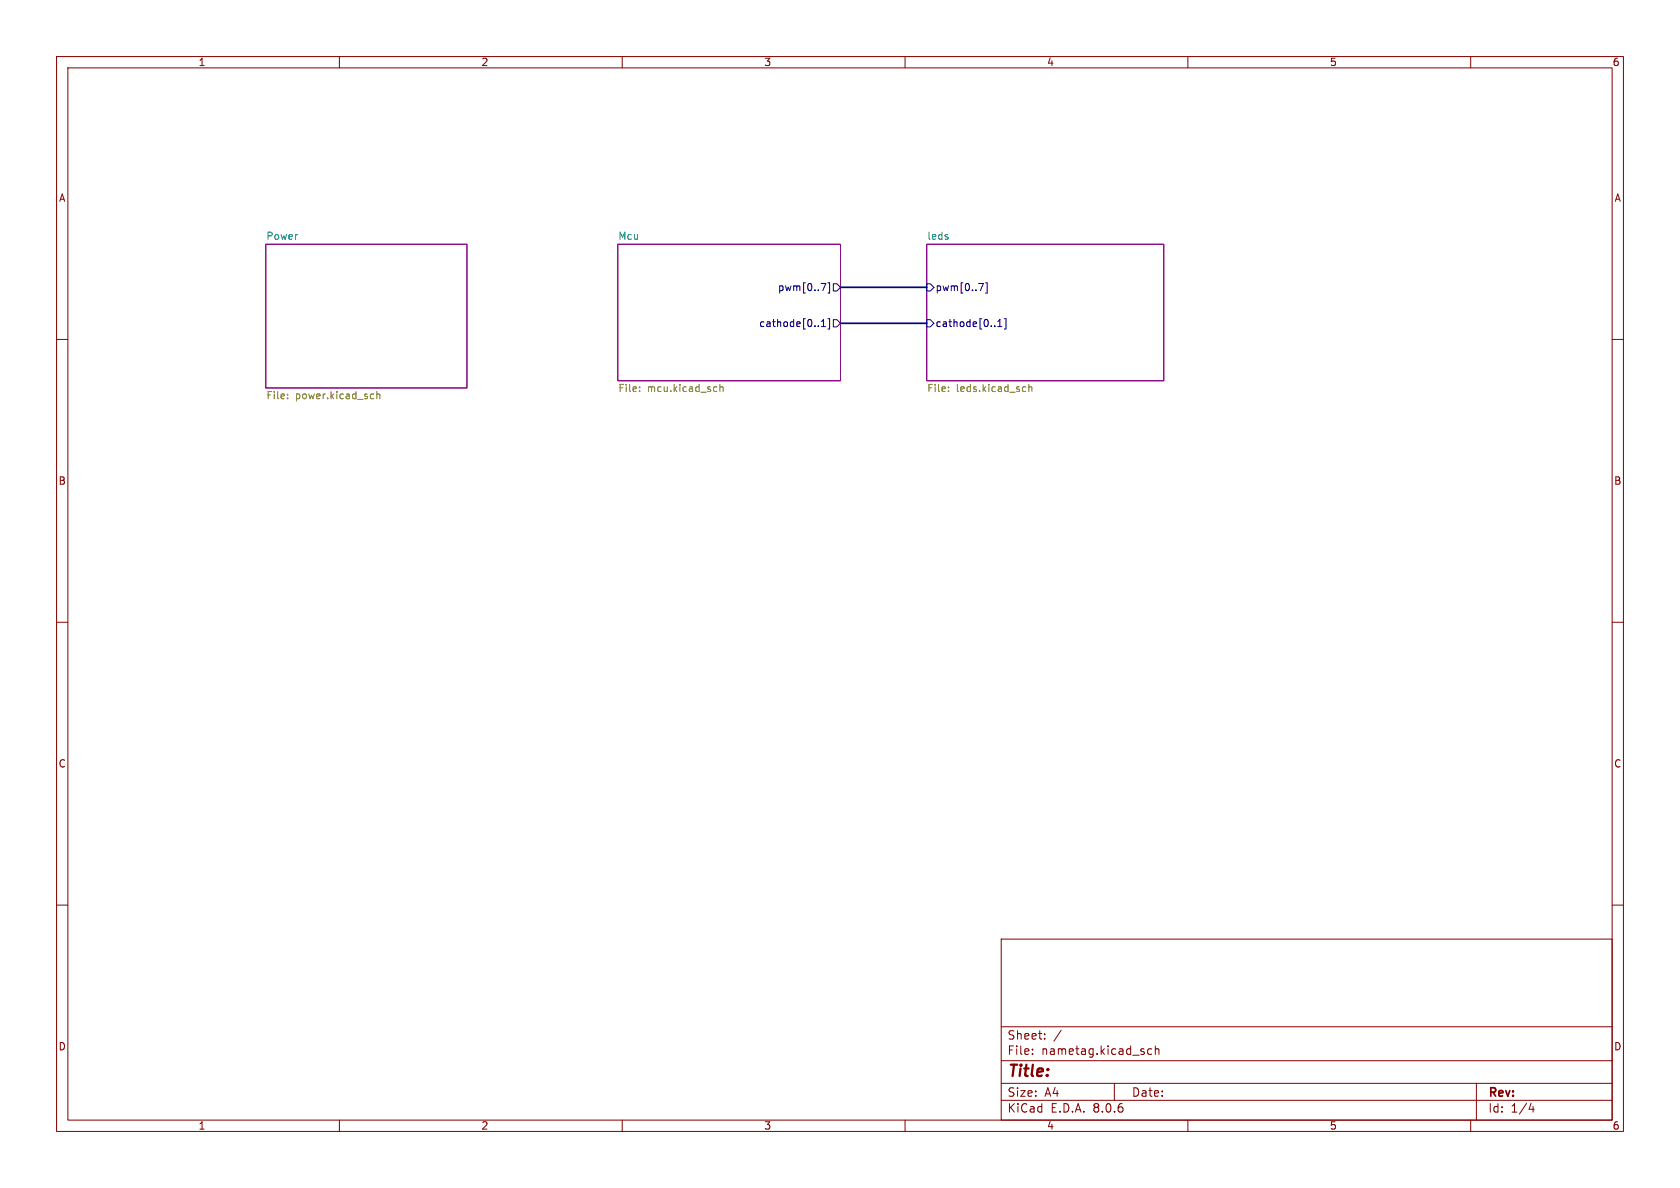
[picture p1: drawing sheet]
<svg xmlns="http://www.w3.org/2000/svg" width="297mm" height="210mm" viewBox="0 0 297 210" stroke-linecap="round" stroke-linejoin="round" font-family="sans-serif">
<g fill="none" stroke="#840000" stroke-width=".18">
<path d="M10 10h277v190h-277zM12 12h273v186h-273zM60 10v2M110 10v2M160 10v2M210 10v2M260 10v2M10 60h2M285 60h2M10 110h2M285 110h2M10 160h2"/>
<path d="M285 160h2M177 166h108v32h-108zM60 198v2M110 198v2M160 198v2M177 194.5h108M177 191.5h108M177 187.5h108M177 181.5h108M182.5 186.3v.1M182.5 185.5v.1M184.7 183.6v.1"/>
<path d="M184.7 182.8v.1M187.6 182.1l-1.3 2M197 191.5v3M203.6 185.5l-.4-.1-.3 .3v.4l.1 .2h.6M204.2 185.5l.3-.1 .3 .1 .1 .9M204.2 184.9v1.5M210 198v2M260 198v2M261 191.5v6.5M270.7 195l-.4 1.1h.9M271 195.6v1"/>
</g>
<path d="M47 43.2h35.5v25.4h-35.5zM109.2 43.2h39.4v24.1h-39.4zM163.8 43.2h41.9v24.1h-41.9z" fill="none" stroke="#840084" stroke-width=".18"/>
<g fill="none" stroke="#000084" stroke-width=".18">
<path d="M145.2 50.1h.8l-.5 1.3M145.2 57.7h.7M145.2 56.8l.4-.3v1.2M146.4 50h.3v1.8h-.3M146.4 56.3h.3v1.9h-.3M147.3 50.2h.7l.6 .6-.6 .6h-.7zM147.3 56.5h.7l.6 .7-.6 .6h-.7zM163.8 50.2h.7l.6 .6-.6 .6h-.7zM163.8 56.5h.7l.6 .7-.6 .6h-.7zM173 50.1h.9l-.6 1.3M174.2 50h.3v1.8h-.3M176.4 57.7h.7"/>
<path d="M176.4 56.8l.4-.3v1.2M177.5 56.3h.3v1.9h-.3"/>
</g>
<g fill="none" stroke="#848400" stroke-width=".18">
<path d="M50.8 70.4v.1M50.8 69.7v.1M65.7 69.6l.4 .1M66.1 70.4l-.4 .1M66.6 69.8l.2-.2 .3 .1 .1 .8M66.6 69.2v1.3M113.1 69.1v.1M113.1 68.4v.2M126.6 68.4h.1M126.7 69.2h-.1M127.3 67.9v1.3M127.3 68.5l.2-.1h.3v.8"/>
<path d="M167.7 69.1v.1M167.7 68.4v.2M181 68.4h.3M181.3 69.2h-.3M181.9 68.5l.2-.1h.3v.8M181.9 67.9v1.3"/>
</g>
<path d="M148.6 50.8h15.2M148.6 57.2h15.2" fill="none" stroke="#000084" stroke-width=".3"/>
<text font-size="2.8" fill="#840000" x="178" y="190.9">Title:</text>
<g font-size="2.1" fill="#840000">
<text x="178" y="184">Sheet:</text>
<text x="178" y="186.7">File:</text>
<text x="184.1" y="186.7">nametag.kicad_sch</text>
<text x="178" y="196.9">KiCad</text>
<text x="178" y="194.1">Size:</text>
<text x="184.7" y="194.1">A4</text>
<text x="185.7" y="196.9">E.D.A.</text>
<text x="193.3" y="196.9">8.0.6</text>
<text x="200" y="194.1">Date:</text>
<text x="263" y="194.3">Rev:</text>
<text x="263" y="196.9">Id:</text>
<text x="267.1" y="196.9">1/4</text>
</g>
<g font-size="1.8" fill="#840000">
<text x="35" y="11.9">1</text>
<text x="85" y="11.9">2</text>
<text x="135" y="11.9">3</text>
<text x="185" y="11.9">4</text>
<text x="235" y="11.9">5</text>
<text x="285" y="11.9">6</text>
<text x="10.3" y="35.9">A</text>
<text x="285.3" y="35.9">A</text>
<text x="10.3" y="85.9">B</text>
<text x="285.3" y="85.9">B</text>
<text x="10.3" y="135.9">C</text>
<text x="285.3" y="135.9">C</text>
<text x="10.3" y="185.9">D</text>
<text x="285.3" y="185.9">D</text>
<text x="35" y="199.9">1</text>
<text x="85" y="199.9">2</text>
<text x="135" y="199.9">3</text>
<text x="185" y="199.9">4</text>
<text x="235" y="199.9">5</text>
<text x="285" y="199.9">6</text>
</g>
<g font-size="1.8" fill="#008484">
<text x="47" y="42.5">Power</text>
<text x="109.2" y="42.5">Mcu</text>
<text x="163.8" y="42.5">leds</text>
</g>
<g font-size="1.8" fill="#000084">
<text x="137.4" y="51.7">pwm[0..7]</text>
<text x="165.3" y="51.7">pwm[0..7]</text>
<text x="134.1" y="58">cathode[0..1]</text>
<text x="165.3" y="58">cathode[0..1]</text>
</g>
<g font-size="1.8" fill="#848400">
<text x="47" y="70.9">File:</text>
<text x="52.2" y="70.9">power.kicad_sch</text>
<text x="109.2" y="69.6">File:</text>
<text x="114.4" y="69.6">mcu.kicad_sch</text>
<text x="163.8" y="69.6">File:</text>
<text x="169.1" y="69.6">leds.kicad_sch</text>
</g>
</svg>
